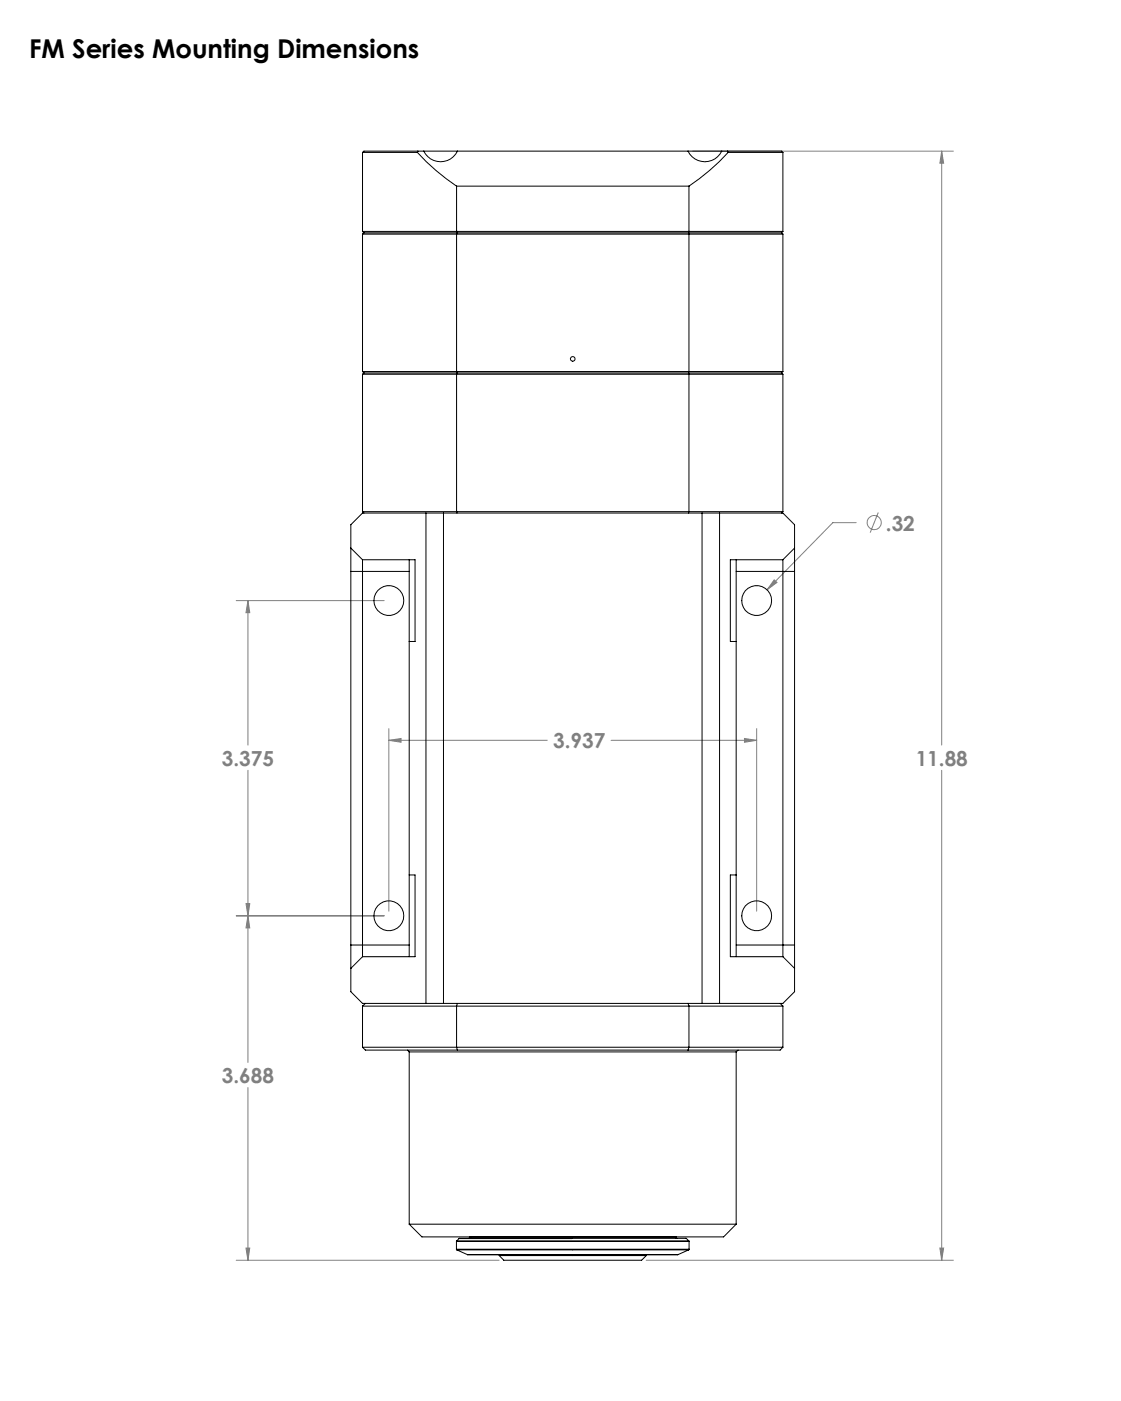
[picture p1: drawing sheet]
<svg xmlns="http://www.w3.org/2000/svg" width="305mm" height="381mm" viewBox="0 0 305 381" stroke-linecap="round" stroke-linejoin="round" font-family="sans-serif">
<g fill="none" stroke="#808080" stroke-width=".27">
<path d="M188.3 41.1h70.9M256 41.1l.6 3.3h-1zM256 41.1v161.5M238.8 139.4l-2.2 5.5M210.5 157.7l.7 .7-2.6 2zM232.8 142.1h-6.4l-17.8 18.3M64.2 163.3h40.3M67.4 163.3l.5 3.3h-1zM67.4 163.3v39.3M105.7 198.2v49.6M205.7 198.2v49.6M67.4 209.5v79.4"/>
<path d="M105.7 201.3l3.3-.5v1.1zM105.7 201.3h43.1M166.2 201.3h39.5M202.4 200.8l3.3 .5-3.3 .6zM256 209.5v133.2M64.2 249.1h40.3M66.9 245.7h1l-.5 3.4zM67.4 249.1l.5 3.2h-1zM67.4 295.8v46.9M66.9 339.4h1l-.5 3.3zM255.6 339.4h1l-.6 3.3zM64.2 342.7h71.5"/>
<path d="M175.7 342.7h83.5"/>
<circle cx="237.7" cy="142.1" r="1.91"/>
</g>
<path d="M66.9 339.4h1l-.5 3.3zM67.4 249.1l.5 3.2h-1zM66.9 245.7h1l-.5 3.4zM67.4 163.3l.5 3.3h-1zM105.7 201.3l3.3-.5v1.1zM202.4 200.8l3.3 .5-3.3 .6zM210.5 157.7l-1.9 2.7 2.6-2zM256 41.1l.6 3.3h-1zM255.6 339.4h1l-.6 3.3z" fill="#808080"/>
<g fill="none" stroke="#000" stroke-width=".27">
<path d="M98.6 41.5h14.9M98.6 41.5v21.4M113.5 41.5a58.4 58.4 0 0 0 10.6 9.1M113.6 41.1h-13.9a.92 .92 0 0 0-1.1 .4M113.6 41.1h1.6M113.6 41.1l-.1 .4M115.2 41.1a5.1 5.1 0 0 0 4.6 2.9 5.1 5.1 0 0 0 4.6-2.9M115.2 41.1h9.2M124.1 50.6v12.3M124.1 50.6h63.2M124.4 41.1h62.7M187.1 41.1a5.1 5.1 0 0 0 4.6 2.9 5.1 5.1 0 0 0 4.6-2.9"/>
<path d="M187.1 41.1h9.2M187.3 50.6v12.3M196.3 41.1h1.5M197.8 41.1h14a.85 .85 0 0 1 1.1 .4M197.8 41.1l.2 .4M198 41.5a58.4 58.4 0 0 1-10.7 9.1M198 41.5h14.9M212.9 41.5v21.4M98.6 62.9h25.5M98.6 63.7h25.5M98.6 63.7v37.3M98.6 62.9l.4 .4"/>
<path d="M99 63.3h25.2M99 63.3l-.4 .4M124.1 63.7v37.3M124.1 62.9l.1 .4M124.1 62.9h63.2M124.1 63.7h63.2M124.2 63.3h63M124.2 63.3l-.1 .4M187.2 63.3h25.3M187.2 63.3l.1 .4M187.3 62.9h25.6M187.3 63.7h25.6"/>
<path d="M187.3 63.7v37.3M187.3 62.9l-.1 .4M212.5 63.3l.4 .4M212.9 62.9l-.4 .4M212.9 63.7v37.3M98.6 101.8h25.5M98.6 101h25.5M98.6 101.8v37.3M98.6 101l.4 .4M99 101.4h25.2M99 101.4l-.4 .4M124.1 101.8v37.3"/>
<path d="M124.1 101.8h63.2M124.1 101h63.2M124.1 101l.1 .4M124.2 101.4l-.1 .4M124.2 101.4h63M187.2 101.4h25.3M187.2 101.4l.1 .4M187.3 101h25.6M187.3 101.8h25.6M187.3 101.8v37.3M187.3 101l-.1 .4M212.5 101.4l.4 .4"/>
<path d="M212.9 101.8v37.3M212.9 101l-.4 .4M98.6 139.1h25.5M98.6 139.1l.4 .4M115.8 139.5v133.4M120.6 139.5v133.4M124.1 139.1l.1 .4M124.1 139.1h63.2M187.3 139.1h25.6M187.3 139.1l-.1 .4M190.9 139.5v133.4M195.7 139.5v133.4"/>
<path d="M212.9 139.1l-.4 .4M95.4 149v6.4M95.4 149v-6.3l3.2-3.2h114.3l3.1 3.2v6.3M95.4 149l3.2 3.2M95.4 155.4v101.6M95.4 155.4h15.9M98.6 152.2v108M98.6 152.2h14.3v22.2h-1.6M111.3 152.2v108M200.2 152.2v108M200.2 155.4h15.8M212.9 152.2v108"/>
<path d="M212.9 152.2h-14.3v22.2h1.6M216 149v6.4M216 155.4v101.6M216 149l-3.1 3.2M111.3 237.9h1.6v22.3h-14.3M200.2 237.9h-1.6v22.3h14.3M95.4 257v6.3M95.4 257h15.9M200.2 257h15.8M216 257v6.3M95.4 263.3v6.4l3.2 3.2h114.3l3.1-3.2v-6.4M98.6 273.6h25.5"/>
<path d="M98.6 273.6v11.2M98.6 260.2l-3.2 3.1M99.3 272.9l-.7 .7M124.1 273.6v11.2M124.1 273.6h63.2M124.4 272.9l-.3 .7M187.1 272.9l.2 .7M187.3 273.6h25.6M187.3 273.6v11.2M212.1 272.9l.8 .7M212.9 273.6v11.2M212.9 260.2l3.1 3.1"/>
<path d="M98.6 284.8h25.5M98.6 284.8l.7 .8h25.1M110.8 285.6l.5 .5M111.3 286.1h88.9M111.3 286.1v46.8M124.1 284.8h63.2M124.1 284.8l.3 .8M124.4 285.6h62.7M187.3 284.8h25.6M187.3 284.8l-.2 .8M200.2 286.1v46.8M200.7 285.6l-.5 .5"/>
<path d="M212.9 284.8l-.8 .8h-25M111.3 332.9h88.9M111.3 332.9l3.4 3.5h82l3.5-3.5M124.1 339.7l.1 .2M124.1 337.6h63.3M124.1 339.7h63.3M124.1 337.6v2.1M124.2 337.5l-.1 .1M124.2 337.5h63.1M124.2 339.9h63.1M124.2 339.9l2.9 1.3M124.8 336.8h61.8l.7 .7"/>
<path d="M124.8 336.8h30.7M124.8 336.8l-.6 .7M127.8 336.4l-.4 .4M127.8 336.4h.1M127.8 336.4h55.9M183.7 336.4l.3 .4M183.7 336.4h.1M187.3 339.9l-3 1.3M187.3 337.5l.1 .1M187.4 339.7l-.1 .2M187.4 337.6v2.1M127.1 341.2h28.6"/>
<path d="M135.7 341.5h40M135.7 341.5l1.3 1.2h37.4l1.3-1.2M135.7 341.2v.3M155.7 341.2h28.6M175.7 341.2v.3"/>
<circle cx="155.7" cy="97.6" r=".63"/>
<circle cx="105.7" cy="163.3" r="4.1"/>
<circle cx="205.7" cy="163.3" r="4.1"/>
<circle cx="105.7" cy="249" r="4.1"/>
<circle cx="205.7" cy="249" r="4.1"/>
</g>
<text font-size="7.1" x="7.9" y="15.8">FM Series Mounting Dimensions</text>
<g font-size="5.6" fill="#808080">
<text x="240.9" y="144.3">.32</text>
<text x="150.4" y="203.5">3.937</text>
<text x="60.3" y="208.2">3.375</text>
<text x="249" y="208.2">11.88</text>
<text x="60.3" y="294.5">3.688</text>
</g>
</svg>
